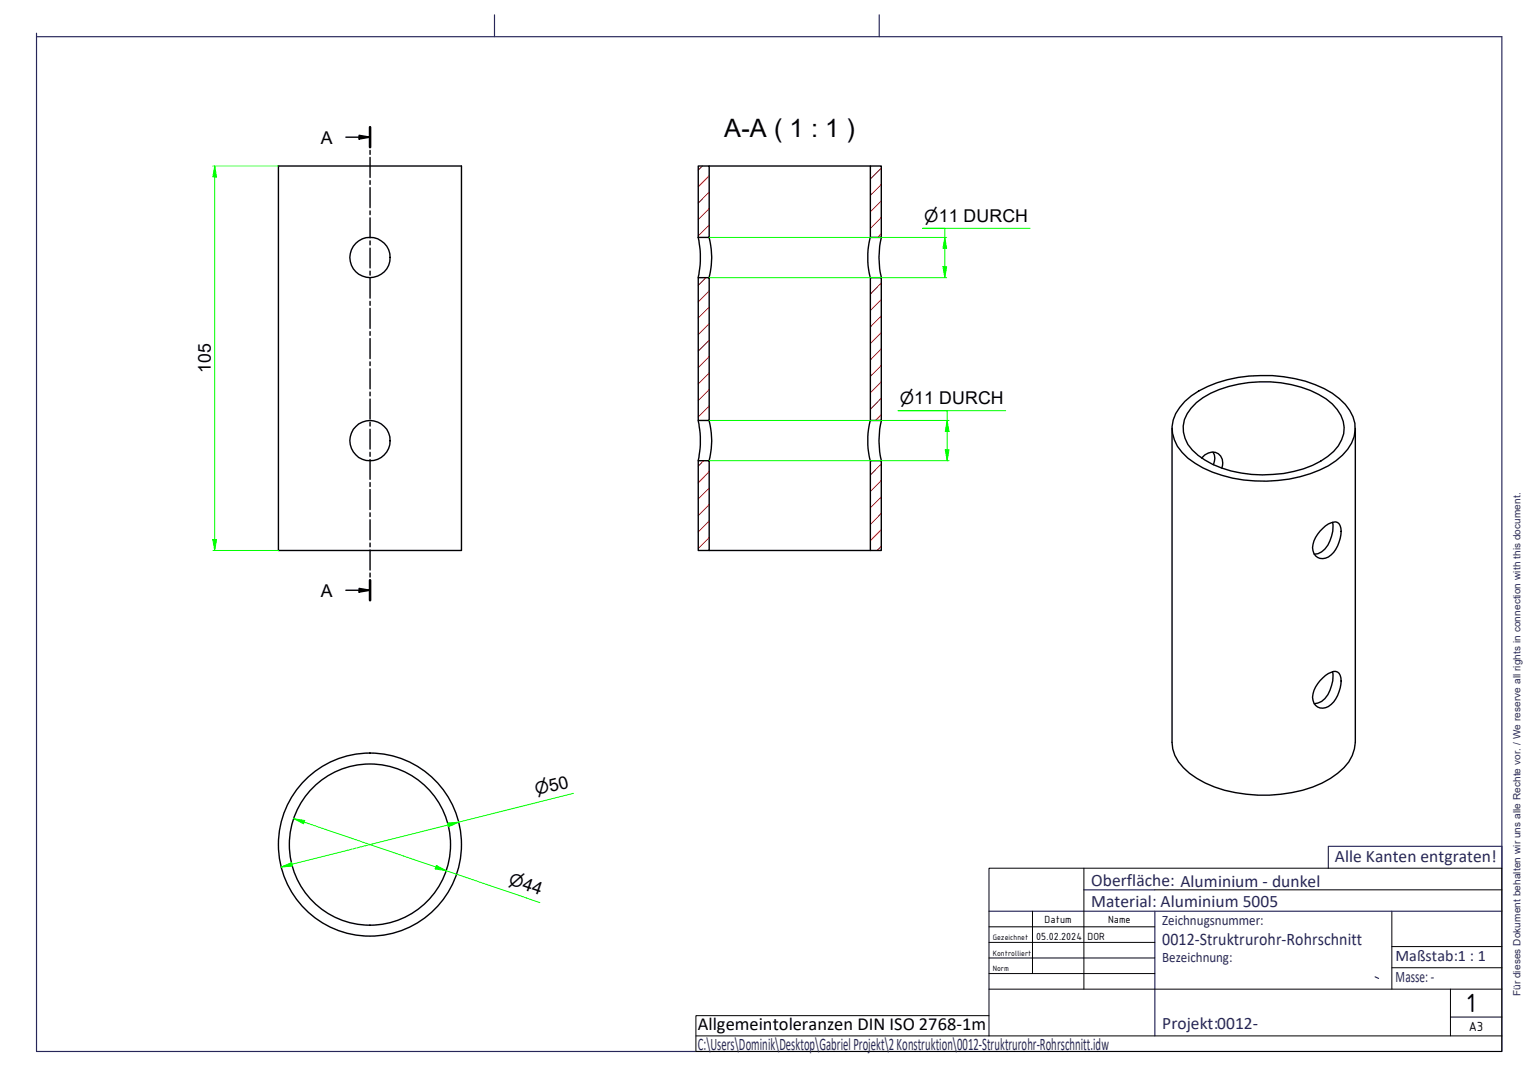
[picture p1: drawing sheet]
<svg xmlns="http://www.w3.org/2000/svg" width="420mm" height="297mm" viewBox="0 0 420 297" stroke-linecap="round" stroke-linejoin="round" font-family="sans-serif">
<!-- layer: AM_8 -->
<g fill="none" stroke="#f00" stroke-width=".27">
<path d="M191.8 45.3l-1.2 1.2M193.6 56.9l-3 3M193.6 52.4l-3 3.1M193.6 48l-3 3M240.6 59.4l-3 2.9M240.6 54.8l-3 3M240.6 50.3l-3 3M240.6 45.9l-3 3M192.7 75.8l-2.1 2.1M193.6 79.4l-3 3M193.6 61.5l-3 2.9M240.6 77.3l-3 3"/>
<path d="M240.6 63.8l-1 1M193.6 97.3l-3 3.1M193.6 92.9l-3 3M193.6 88.4l-3 3M193.6 83.9l-3 3M240.6 99.7l-3 3M240.6 95.2l-3 3.1M240.6 90.8l-3 3M240.6 86.3l-3 3M240.6 81.8l-3 3M193.6 106.3l-3 3M193.6 101.8l-3 3"/>
<path d="M193.6 110.9l-3 2.9M240.6 113.2l-1.6 1.6M240.6 108.7l-3 3M240.6 104.3l-3 2.9M192.1 125.8l-1.5 1.5M193.6 133.3l-3 3M193.6 137.8l-3 3M193.6 128.8l-3 3M240.6 135.7l-3 3M240.6 131.2l-3 3M240.6 126.7l-3 3M193.6 146.7l-3 3"/>
<path d="M193.6 142.2l-3 3.1M240.6 149.1l-1.1 1.2M240.6 144.6l-3 3M240.6 140.1l-3 3.1"/>
</g>
<!-- layer: AM_0 -->
<g fill="none" stroke="#000" stroke-width=".38">
<path d="M76 45.3h50v105h-50zM190.6 45.3h3v19.5h-3zM193.6 45.3h44M237.6 45.3h3v19.5h-3zM190.6 75.8h3v39h-3zM190.6 64.8a26.7 26.7 0 0 1 0 11M193.6 64.8a21.9 21.9 0 0 1 0 11M237.6 75.8h3v39h-3zM237.6 64.8a21.9 21.9 0 0 0 0 11M240.6 64.8a24.1 24.1 0 0 0 0 11M190.6 114.8a26.7 26.7 0 0 1 0 11M193.6 114.8a21.9 21.9 0 0 1 0 11"/>
<path d="M237.6 114.8a21.9 21.9 0 0 0 0 11M240.6 114.8a24.1 24.1 0 0 0 0 11M320 117v85.7a12.1 12.1 0 0 0 6.8 9.8 37.8 37.8 0 0 0 25.9 3.9 24.8 24.8 0 0 0 15.5-8.4l1-1.8 .6-1.7 .2-1.8v-85.7M323.5 109.6a29 29 0 0 1 17.6-6.9 37.4 37.4 0 0 1 22.6 4.7 13.4 13.4 0 0 1 6.2 8.2 10.8 10.8 0 0 1-5.2 10.2 35.6 35.6 0 0 1-22.1 5.5 32.9 32.9 0 0 1-18.3-6.2 10.3 10.3 0 0 1-4-10.4l.7-1.8zM326.6 109.9a27.9 27.9 0 0 1 17.3-5.6 29.1 29.1 0 0 1 19.8 6 8.4 8.4 0 0 1 1.7 11.4 20.4 20.4 0 0 1-12.1 7 33.9 33.9 0 0 1-24.4-3.1 11.3 11.3 0 0 1-5.8-7.6 7.9 7.9 0 0 1 2.1-6.6zM190.6 125.8h3v24.5h-3zM237.6 125.8h3v24.5h-3zM328 125.1a3.1 3.1 0 0 1 3-1.7 3.1 3.1 0 0 1 2.7 2l.1 1-.2 1.4M331.2 123.4a3.5 3.5 0 0 1 .1 3.5M193.6 150.3h44M360.4 145a5.9 5.9 0 0 1 4.3-2.5 2.72 2.72 0 0 1 1.4 3.5 7.7 7.7 0 0 1-4.2 6.4 2.82 2.82 0 0 1-2.9-.8 2.82 2.82 0 0 1-.5-3 7.9 7.9 0 0 1 1.9-3.6zM363.8 142.6a9 9 0 0 1-3 8.1l-1 .5-1 .1"/>
<path d="M361.1 185.1a5.2 5.2 0 0 1 3.6-1.8 2.72 2.72 0 0 1 1.4 3.5 7.7 7.7 0 0 1-4.2 6.4 2.82 2.82 0 0 1-2.9-.8 2.82 2.82 0 0 1-.5-2.9 8.1 8.1 0 0 1 2.6-4.4zM363.8 183.4a9.2 9.2 0 0 1-3 8.1l-2 .6"/>
<circle cx="101" cy="70.3" r="5.5"/>
<circle cx="101" cy="120.3" r="5.5"/>
<circle cx="101" cy="230.6" r="25"/>
<circle cx="101" cy="230.6" r="22"/>
</g>
<!-- layer: AM_10 -->
<g fill="none" stroke="#000" stroke-width=".38">
<path d="M94.4 37.5h6.6M98 36.9l3 .6-3 .5zM101 34.7v5.5M101 41.1v1M101 43v5.4M101 49.3v1M101 51.2v5.5M101 57.6v1M101 59.5v5.4M101 65.8v1.1M101 67.7v5.4M101 74v1.1"/>
<path d="M101 76v5.4M101 82.3v1.1M101 84.2v5.4M101 90.5v1.1M101 92.4v5.5M101 98.8v1M101 100.7v5.5M101 107v1.1M101 109v5.4M101 115.2v1.1M101 117.2v5.4M101 123.5v1.1"/>
<path d="M101 125.5v5.4M101 131.7v1.1M101 133.7v5.4M101 140v1M101 141.9v5.5M101 148.3v1M101 150.2v5.4M101 156.4v1.1M101 158.4v5.5M94.4 161.1h6.6M98 160.6l3 .5-3 .6z"/>
</g>
<path d="M101 34.7v5.5M101 158.4v5.5" fill="none" stroke="#000" stroke-width=".7"/>
<g fill="#000">
<path d="M98 36.9l3 .6-3 .5z" fill-rule="evenodd"/>
<path d="M98 160.6l3 .5-3 .6z" fill-rule="evenodd"/>
</g>
<path d="M10 10h400v277.1h-400zM10 9.1v.9M135 4v6M240 4v6M362.6 237v-5.9h47.4v5.9M270 248.8h140M295.9 242.9h19.4M315.3 248.8v34M375.4 266.7l1 .4" fill="none" stroke="#262659" stroke-width=".32"/>
<!-- layer: AM_0 -->
<path d="M380 258.4h30M380 248.8v21.3M270 277.3h-80v9.8h80M380 264.2h30M190 282.8h80" fill="none" stroke="#000" stroke-width=".27"/>
<!-- layer: Schriftkopf -->
<path d="M295.9 237v33.1M270 253h45.3M270 257.3h45.3M281.9 248.8v17M315.3 242.9h94.7M270 261.5h45.3M270 265.8h45.3M270 270.1h140M396 277.7h14M396 270.1v12.7M410 282.8h-140v-45.8h140v50.1h-140" fill="none" stroke="#000" stroke-width=".27"/>
<!-- layer: AM_5 -->
<path d="M125.2 224.5l-2.8 .7" fill="none" stroke="#0f0" stroke-width=".27"/>
<path d="M122.2 224.7l3-.2-2.7 1.2z" fill-rule="evenodd" fill="#0f0"/>
<path d="M79.7 236l-2.9 .7M122.2 224.7l3-.2-2.7 1.2z" fill="none" stroke="#0f0" stroke-width=".27"/>
<path d="M76.8 236.7l2.8-1.2 .2 1z" fill-rule="evenodd" fill="#0f0"/>
<path d="M156.5 216.6l-31.3 7.9M76.8 236.7l2.8-1.2 .2 1zM119 236.7l2.9 1M122.4 225.2l-42.7 10.8" fill="none" stroke="#0f0" stroke-width=".27"/>
<path d="M119.1 236.3l2.8 1.4-3.1-.5z" fill-rule="evenodd" fill="#0f0"/>
<path d="M80.2 223.5l2.9 1M119.1 236.3l2.8 1.4-3.1-.5z" fill="none" stroke="#0f0" stroke-width=".27"/>
<path d="M80.2 223.5l3 .5-.3 .9z" fill-rule="evenodd" fill="#0f0"/>
<path d="M257.9 64.8v3M80.2 223.5l3 .5-.3 .9zM83.1 224.5l35.9 12.2M121.9 237.7l25.5 8.7" fill="none" stroke="#0f0" stroke-width=".27"/>
<path d="M257.9 64.8l.5 3h-1z" fill-rule="evenodd" fill="#0f0"/>
<path d="M257.9 64.8l.5 3h-1zM257.9 72.8v3" fill="none" stroke="#0f0" stroke-width=".27"/>
<path d="M257.4 72.8h1l-.5 3z" fill-rule="evenodd" fill="#0f0"/>
<path d="M193.6 64.8h64.8M193.6 75.8h64.8M257.4 72.8h1l-.5 3zM257.9 67.8v5M281.2 62.3h-29.4h6.1v2.5M258.6 114.8v3" fill="none" stroke="#0f0" stroke-width=".27"/>
<path d="M258.6 114.8l.5 3h-1z" fill-rule="evenodd" fill="#0f0"/>
<path d="M258.6 114.8l.5 3h-1zM258.6 122.8v3" fill="none" stroke="#0f0" stroke-width=".27"/>
<path d="M258.1 122.8h1l-.5 3z" fill-rule="evenodd" fill="#0f0"/>
<path d="M58.6 45.3v3M193.6 114.8h65.5M258.6 117.8v5M274.6 112.1h-29.4h13.4v2.7M193.6 125.8h65.5M258.1 122.8h1l-.5 3z" fill="none" stroke="#0f0" stroke-width=".27"/>
<path d="M58.6 45.3l.5 3h-1z" fill-rule="evenodd" fill="#0f0"/>
<path d="M58.6 45.3l.5 3h-1zM58.6 147.3v3" fill="none" stroke="#0f0" stroke-width=".27"/>
<path d="M58.1 147.3h1l-.5 3z" fill-rule="evenodd" fill="#0f0"/>
<path d="M58.1 45.3h17.9M58.6 48.3v99M58.1 147.3h1l-.5 3zM58.1 150.3h17.9" fill="none" stroke="#0f0" stroke-width=".27"/>
<text font-size="7.7" x="400.2" y="276.3">1</text>
<text font-size="6.9" x="197.7" y="37.3">A-A ( 1 : 1 )</text>
<text font-size="5" x="190.5" y="281.2">Allgemeintoleranzen DIN ISO 2768-1m</text>
<g font-size="4.8">
<text x="87.6" y="39.2">A</text>
<text x="57.6" y="101.9" transform="rotate(-90 57.6 101.9)">105</text>
<text x="87.6" y="162.9">A</text>
</g>
<g font-size="4.8" fill="#262659">
<text x="364.4" y="235.3">Alle Kanten entgraten!</text>
<text x="297.9" y="241.8">Oberfläche: Aluminium - dunkel</text>
<text x="297.9" y="247.7">Material: Aluminium 5005</text>
<text x="317.3" y="257.9">0012-Struktrurohr-Rohrschnitt</text>
<text x="317.3" y="281">Projekt:0012-</text>
<text x="190.5" y="286.7">C:\Users\Dominik\Desktop\GabrielProjekt\2Konstruktion\0012-Struktrurohr-Rohrschnitt.idw</text>
</g>
<g font-size="4.6">
<text x="252.3" y="60.5">⌀11 DURCH</text>
<text x="245.7" y="110.2">⌀11 DURCH</text>
<text x="146.5" y="217.2" transform="rotate(-14 146.5 217.2)">⌀50</text>
<text x="138.6" y="241.5" transform="rotate(19 138.6 241.5)">⌀44</text>
</g>
<g font-size="4.4" fill="#262659">
<text x="381" y="262.4">Maßstab:1 : 1</text>
<text x="381" y="268">Masse:-</text>
</g>
<g font-size="3.9" fill="#262659">
<text x="317.3" y="252.7">Zeichnugsnummer:</text>
<text x="317.3" y="262.7">Bezeichnung:</text>
</g>
<text font-size="3.9" x="401" y="281.5">A3</text>
<g font-size="3">
<text x="282.9" y="256.7">05.02.2024</text>
<text x="285.2" y="252">Datum</text>
<text x="296.9" y="256.7">DOR</text>
<text x="302.5" y="252">Name</text>
</g>
<text font-size="2.7" fill="#262659" x="415.1" y="272" transform="rotate(-90 415.1 272)">Für dieses Dokument behalten wir uns alle Rechte vor. / We reserve all rights in connection with this document.</text>
<g font-size="2.3">
<text x="271" y="256.7">Gezeichnet</text>
<text x="271" y="260.9">Kontrolliert</text>
<text x="271" y="265.2">Norm</text>
</g>
</svg>
